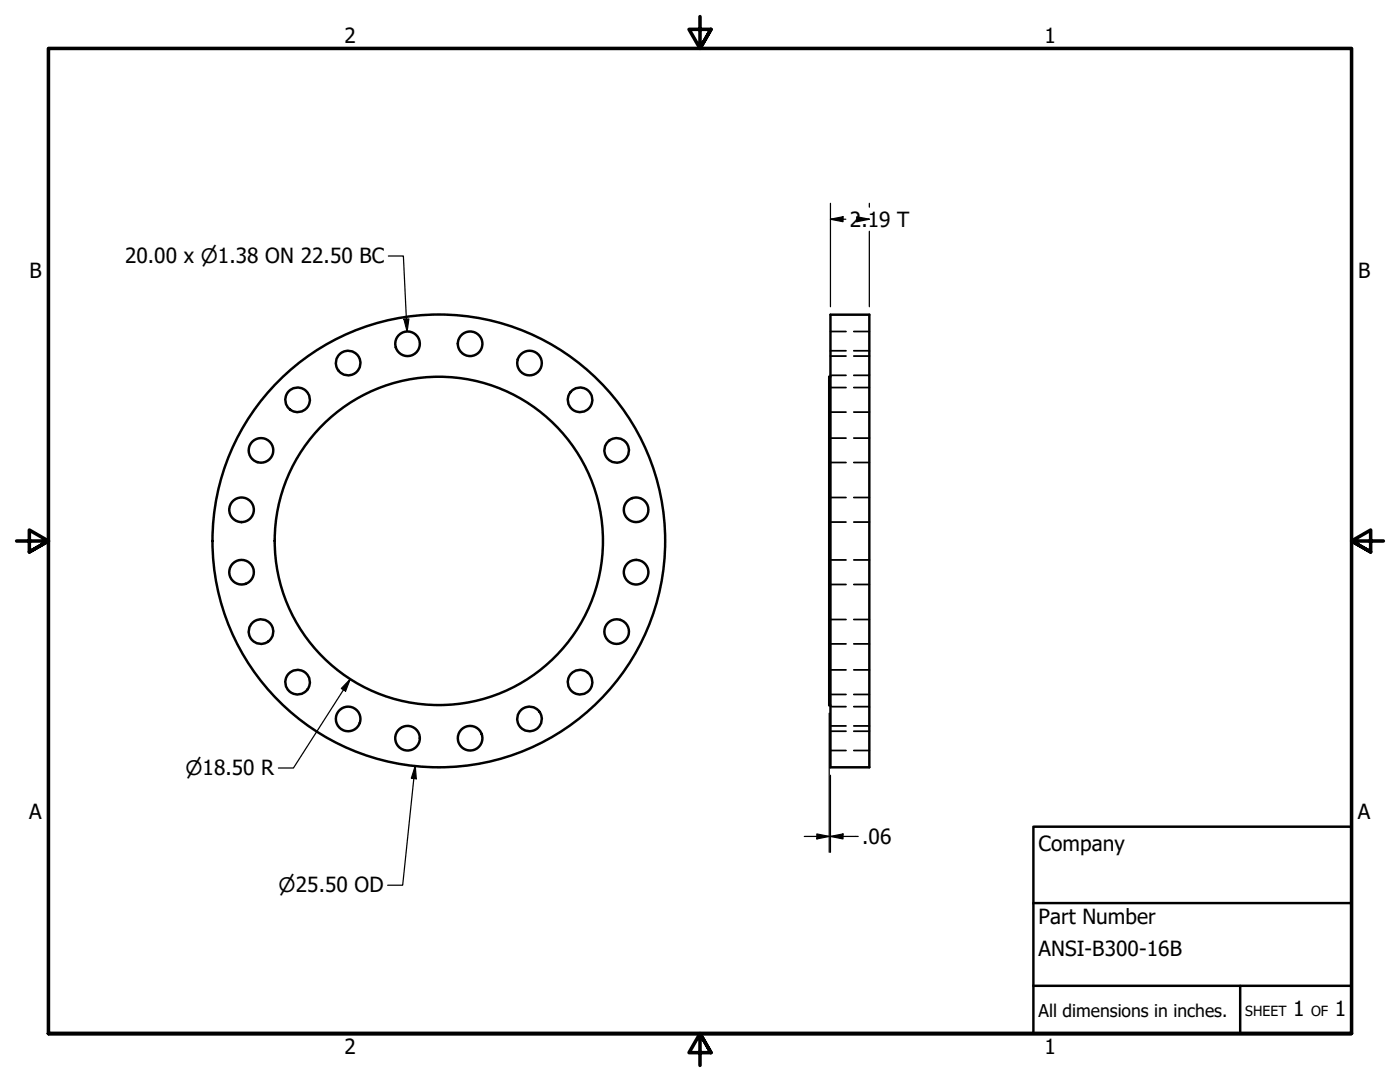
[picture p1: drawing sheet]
<svg xmlns="http://www.w3.org/2000/svg" width="279mm" height="216mm" viewBox="0 0 279 216" stroke-linecap="round" stroke-linejoin="round" font-family="sans-serif">
<!-- layer: Visible (ANSI) -->
<g fill="none" stroke="#000" stroke-width=".49">
<path d="M165.7 62.8h7.8v90.3h-7.8zM165.7 75.2h-.2v65.5h.2"/>
<circle cx="59.4" cy="79.8" r="2.45"/>
<circle cx="69.5" cy="72.4" r="2.45"/>
<circle cx="81.3" cy="68.6" r="2.45"/>
<circle cx="93.8" cy="68.6" r="2.45"/>
<circle cx="105.7" cy="72.4" r="2.45"/>
<circle cx="115.8" cy="79.8" r="2.45"/>
<circle cx="52.1" cy="89.9" r="2.45"/>
<circle cx="123.1" cy="89.9" r="2.45"/>
<circle cx="48.2" cy="114.2" r="2.45"/>
<circle cx="48.2" cy="101.7" r="2.45"/>
<circle cx="87.6" cy="107.9" r="32.8"/>
<circle cx="87.6" cy="107.9" r="45.2"/>
<circle cx="126.9" cy="114.2" r="2.45"/>
<circle cx="126.9" cy="101.7" r="2.45"/>
<circle cx="52.1" cy="126" r="2.45"/>
<circle cx="59.4" cy="136.1" r="2.45"/>
<circle cx="115.8" cy="136.1" r="2.45"/>
<circle cx="123.1" cy="126" r="2.45"/>
<circle cx="69.5" cy="143.5" r="2.45"/>
<circle cx="81.3" cy="147.3" r="2.45"/>
<circle cx="93.8" cy="147.3" r="2.45"/>
<circle cx="105.7" cy="143.5" r="2.45"/>
</g>
<!-- layer: Hidden (ANSI) -->
<g fill="none" stroke="#000" stroke-width=".35">
<path d="M165.7 74.9h3.1M165.7 70h3.1M165.7 77.3h3.1M165.7 71h3.1M165.7 66.1h3.1M170.4 74.9h3.1M170.4 70h3.1M170.4 77.3h3.1M170.4 71h3.1M170.4 66.1h3.1M165.7 82.2h3.1M165.7 92.3h3.1"/>
<path d="M165.7 87.4h3.1M165.7 99.3h3.1M170.4 82.2h3.1M170.4 92.3h3.1M170.4 87.4h3.1M170.4 99.3h3.1M165.7 104.2h3.1M165.7 116.6h3.1M165.7 111.7h3.1M170.4 104.2h3.1M170.4 116.6h3.1M170.4 111.7h3.1"/>
<path d="M165.7 128.5h3.1M165.7 123.6h3.1M165.7 138.6h3.1M165.7 133.7h3.1M170.4 128.5h3.1M170.4 123.6h3.1M170.4 138.6h3.1M170.4 133.7h3.1M165.7 145.9h3.1M165.7 141h3.1M165.7 149.8h3.1M165.7 144.9h3.1"/>
<path d="M170.4 145.9h3.1M170.4 141h3.1M170.4 149.8h3.1M170.4 144.9h3.1"/>
</g>
<!-- layer: Border (ANSI) -->
<path d="M139.7 3.3v6.4l-2.2-3.8h4.4l-2.2 3.8 2.2-3.8M3.3 107.9h6.4l-3.8-2.1v4.3l3.8-2.2-3.8 2.2M276.1 107.9h-6.4l3.8-2.1v4.3l-3.8-2.2 3.8 2.2M9.7 206.2v-196.5h260v196.5h-260h260M141.9 210l-2.2-3.8 2.2 3.8h-4.4l2.2-3.8v6.4" fill="none" stroke="#000" stroke-width=".71"/>
<!-- layer: Title (ANSI) -->
<path d="M206.2 165h63.5v41.2h-63.5zM206.2 196.7h63.5M206.2 180.2h63.5M247.5 196.7v9.5" fill="none" stroke="#000" stroke-width=".49"/>
<!-- layer: Dimension (ANSI) -->
<g fill="none" stroke="#000" stroke-width=".25">
<path d="M77.5 51.1h3l.7 15M165.7 43.7l2.5-.4v.9zM165.7 43.7h3.1M165.7 40.6v20.6M171 43.3l2.5 .4-2.5 .5zM171 43.7h2.5M173.5 40.6v.7M173.5 46.1v15.1M80.6 63.7l1-.1-.4 2.5zM69.9 135.5l-.9 2.4-.9-.5zM69.9 135.5l-11.3 17.7h-3M82.9 152.9l.2 2.5-1-.1z"/>
<path d="M82.9 152.9l-2.5 23.7h-3M165.5 142.3v27.8M165.7 154.7v15.4M160.5 166.9h5M163 166.4l2.5 .5-2.5 .5zM165.7 166.9l2.5-.5v1zM165.7 166.9h5.6"/>
</g>
<g fill="#000">
<path d="M165.7 43.7l2.5-.4v.9z" fill-rule="evenodd"/>
<path d="M171 43.3l2.5 .4-2.5 .5z" fill-rule="evenodd"/>
<path d="M80.6 63.7l1-.1-.4 2.5z" fill-rule="evenodd"/>
<path d="M69.9 135.5l-.9 2.4-.9-.5z" fill-rule="evenodd"/>
<path d="M82.9 152.9l.2 2.5-1-.1z" fill-rule="evenodd"/>
<path d="M163 166.4l2.5 .5-2.5 .5z" fill-rule="evenodd"/>
<path d="M165.7 166.9l2.5-.5v1z" fill-rule="evenodd"/>
</g>
<g font-size="4.2">
<text x="68.7" y="8.6">2</text>
<text x="208.4" y="8.6">1</text>
<text x="169.6" y="45.3">2.19 T</text>
<text x="25" y="52.5">20.00 x ⌀1.38 ON 22.50 BC</text>
<text x="5.9" y="55.5">B</text>
<text x="271" y="55.5">B</text>
<text x="5.8" y="163.4">A</text>
<text x="271" y="163.4">A</text>
<text x="172.1" y="168.4">.06</text>
<text x="207.3" y="169.8">Company</text>
<text x="207.3" y="184.4">Part Number</text>
<text x="207.3" y="190.7">ANSI-B300-16B</text>
<text x="258.1" y="202.8">1</text>
<text x="266.4" y="202.8">1</text>
<text x="68.7" y="210.3">2</text>
<text x="208.4" y="210.3">1</text>
</g>
<g font-size="4">
<text x="37" y="154.7">⌀18.50 R</text>
<text x="55.6" y="178.1">⌀25.50 OD</text>
</g>
<text font-size="3.5" x="207.3" y="202.9">All dimensions in inches.</text>
<g font-size="2.8">
<text x="248.5" y="202.8">SHEET</text>
<text x="261.7" y="202.8">OF</text>
</g>
</svg>
